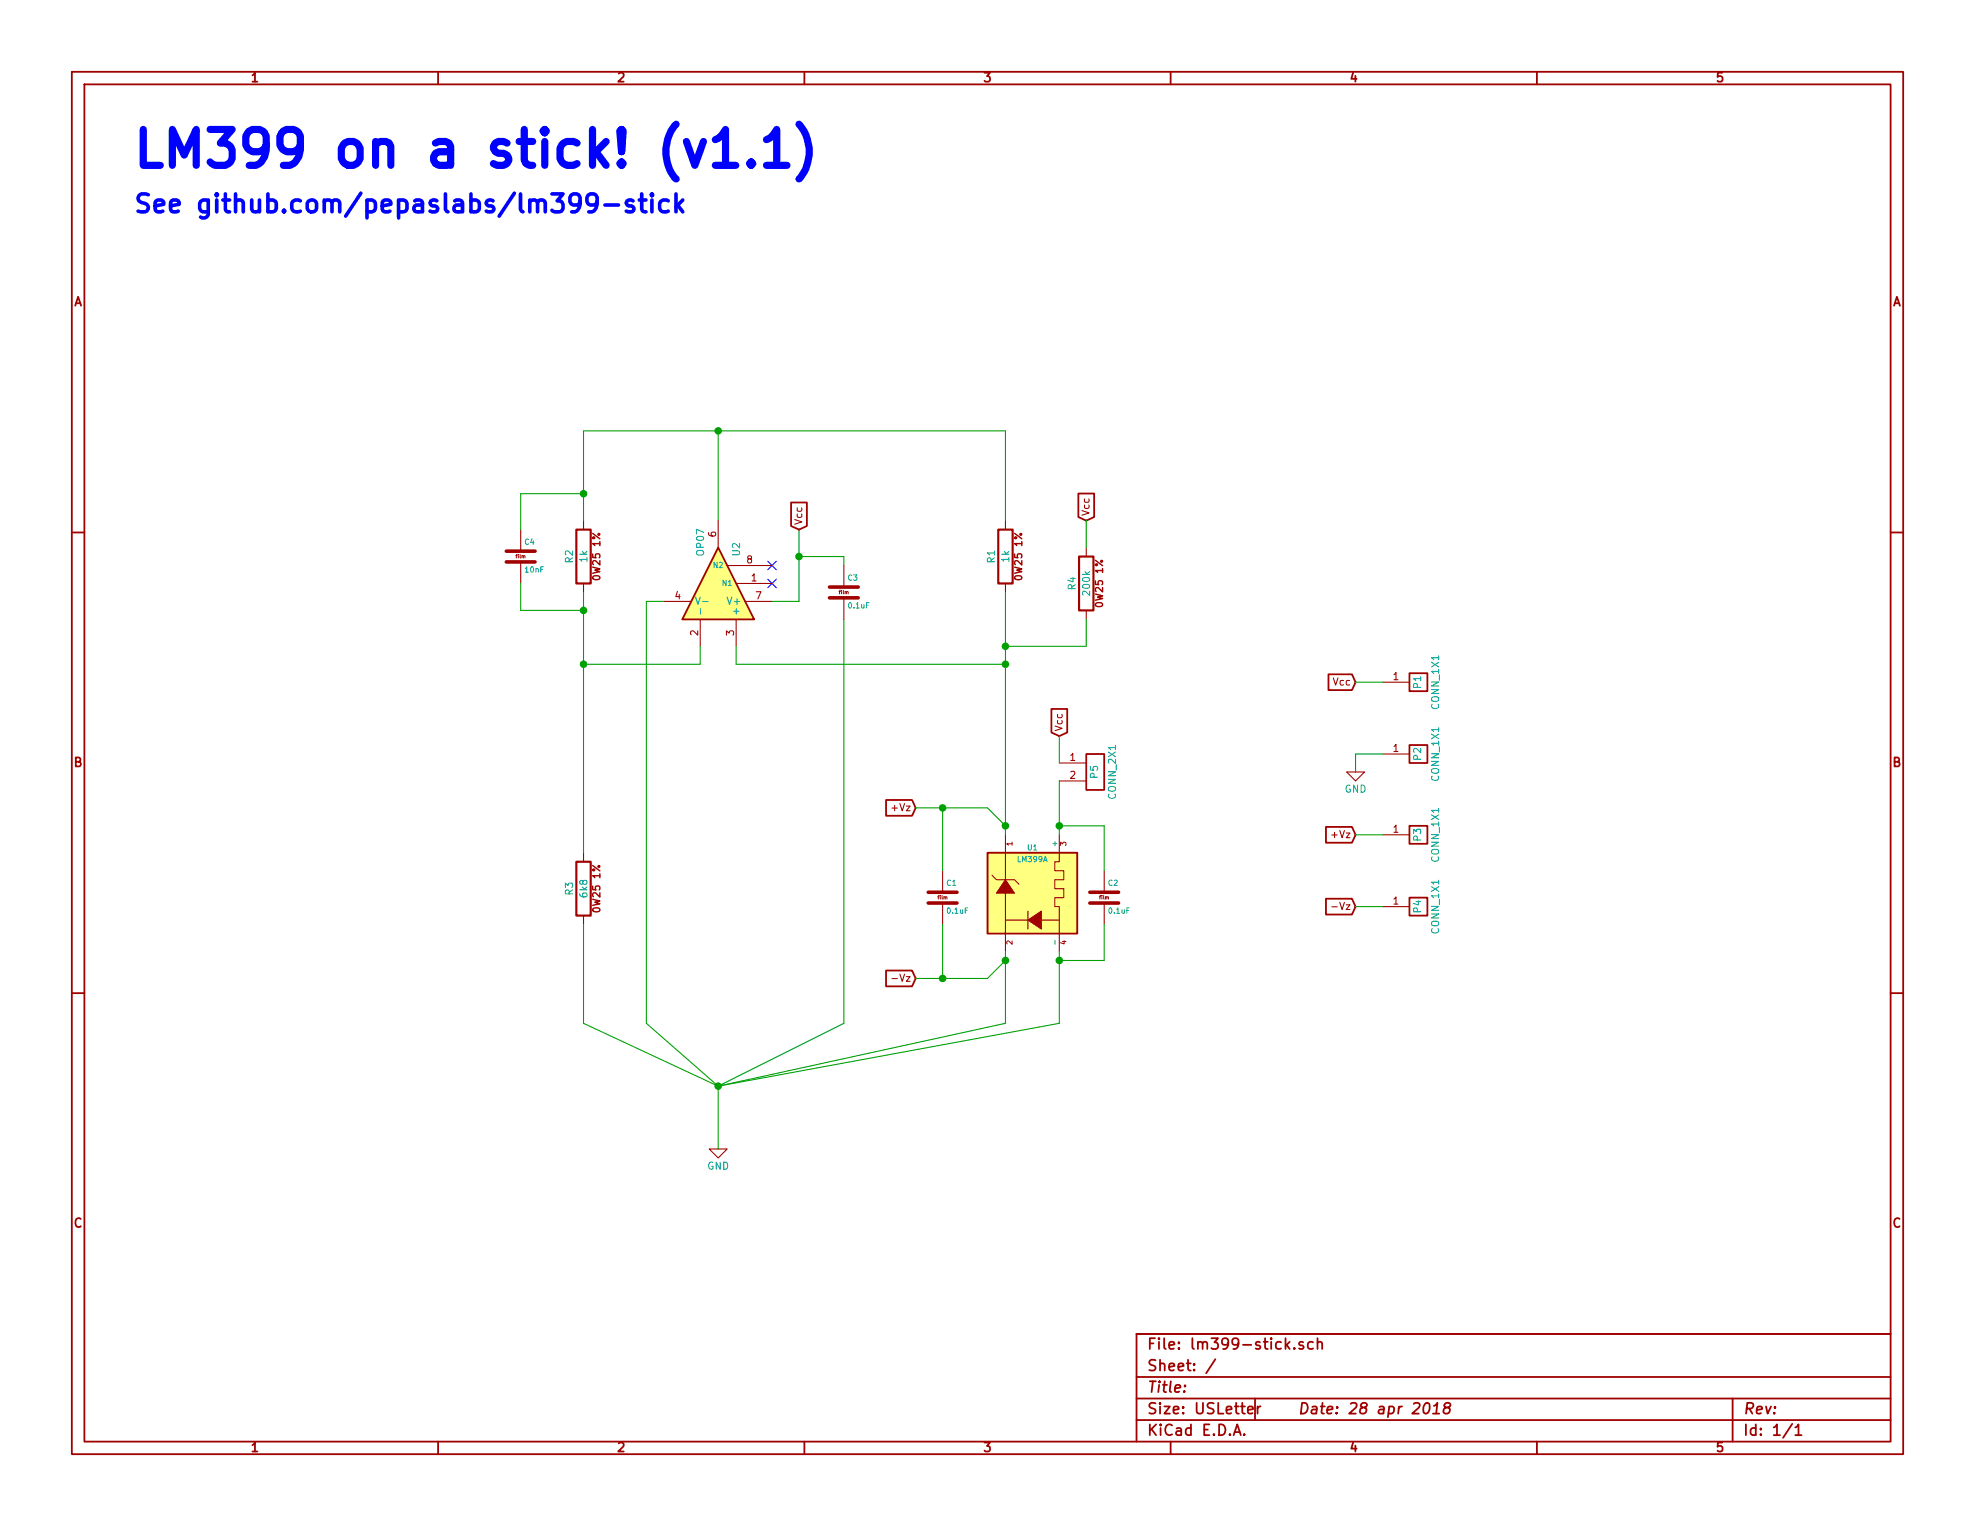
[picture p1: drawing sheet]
EESchema Schematic File Version 2
LIBS:PL_analog_ICs
LIBS:PL_capacitors
LIBS:PL_comms
LIBS:PL_connectors
LIBS:PL_diodes
LIBS:PL_displays
LIBS:PL_inductors
LIBS:PL_LEDs
LIBS:PL_microcontrollers
LIBS:PL_mounting_holes
LIBS:PL_opamps
LIBS:PL_opto
LIBS:PL_power
LIBS:PL_references
LIBS:PL_regulators
LIBS:PL_relays
LIBS:PL_resistors
LIBS:PL_switchers
LIBS:PL_switches
LIBS:PL_transistors
LIBS:power
LIBS:device
LIBS:transistors
LIBS:conn
LIBS:linear
LIBS:regul
LIBS:74xx
LIBS:cmos4000
LIBS:adc-dac
LIBS:memory
LIBS:xilinx
LIBS:special
LIBS:microcontrollers
LIBS:dsp
LIBS:microchip
LIBS:analog_switches
LIBS:motorola
LIBS:texas
LIBS:intel
LIBS:audio
LIBS:interface
LIBS:digital-audio
LIBS:philips
LIBS:display
LIBS:cypress
LIBS:siliconi
LIBS:opto
LIBS:atmel
LIBS:contrib
LIBS:valves
EELAYER 27 0
EELAYER END
$Descr USLetter 11000 8500
encoding utf-8
Sheet 1 1
Title ""
Date "28 apr 2018"
Rev ""
Comp ""
Comment1 ""
Comment2 ""
Comment3 ""
Comment4 ""
$EndDescr
$Comp
L LM399A U1
U 1 1
P 5750 4950
F 0 "U1" H 5750 5175 30  0000 C CNN
F 1 "LM399A" H 5750 5110 30  0000 C CNN
F 2 "~" H 5700 4750 60  0000 C CNN
F 3 "~" H 5700 4750 60  0000 C CNN
	1    5750 4950
	-1   0    0    -1  
$EndComp
$Comp
L R_0W25_1PCT R2
U 1 1
P 3250 3100
F 0 "R2" V 3330 3100 40  0000 C CNN
F 1 "1k" V 3250 3100 40  0000 C CNN
F 2 "" V 3180 3100 30  0000 C CNN
F 3 "" H 3250 3100 30  0000 C CNN
	1    3250 3100
	-1   0    0    -1  
$EndComp
Wire Wire Line
	4450 3350 4300 3350
Wire Wire Line
	4450 2950 4450 3350
NoConn ~ 4300 3250
NoConn ~ 4300 3150
Wire Wire Line
	3700 3350 3600 3350
$Comp
L R_0W25_1PCT R3
U 1 1
P 3250 4950
F 0 "R3" V 3330 4950 40  0000 C CNN
F 1 "6k8" V 3250 4950 40  0000 C CNN
F 2 "" V 3180 4950 30  0000 C CNN
F 3 "" H 3250 4950 30  0000 C CNN
	1    3250 4950
	-1   0    0    -1  
$EndComp
Wire Wire Line
	4000 2900 4000 2400
Wire Wire Line
	3250 2400 5600 2400
Wire Wire Line
	3250 2400 3250 2900
Wire Wire Line
	3250 3300 3250 4750
Connection ~ 4000 2400
Wire Wire Line
	5900 4350 5900 4650
Wire Wire Line
	5900 5300 5900 5700
Wire Wire Line
	2900 2750 3250 2750
Connection ~ 3250 2750
Wire Wire Line
	2900 3400 3250 3400
Connection ~ 3250 3400
$Comp
L R_0W25_1PCT R1
U 1 1
P 5600 3100
F 0 "R1" V 5680 3100 40  0000 C CNN
F 1 "1k" V 5600 3100 40  0000 C CNN
F 2 "" V 5530 3100 30  0000 C CNN
F 3 "" H 5600 3100 30  0000 C CNN
	1    5600 3100
	-1   0    0    -1  
$EndComp
Wire Wire Line
	5600 2400 5600 2900
Wire Wire Line
	5600 3300 5600 4650
Wire Wire Line
	5600 5300 5600 5700
Wire Wire Line
	3250 5150 3250 5700
$Comp
L GND #PWR01
U 1 1
P 4000 6400
F 0 "#PWR01" H 4000 6200 50  0001 C CNN
F 1 "GND" H 4000 6300 40  0000 C CNN
F 2 "" H 4000 6400 50  0000 C CNN
F 3 "" H 4000 6400 50  0000 C CNN
	1    4000 6400
	-1   0    0    -1  
$EndComp
Text GLabel 4450 2950 1    40   Input ~ 0
Vcc
$Comp
L OP07 U2
U 1 1
P 4000 3250
F 0 "U2" H 4150 3350 40  0000 L CNN
F 1 "OP07" H 4150 3150 40  0000 L CNN
F 2 "~" H 4000 3250 50  0000 C CNN
F 3 "~" H 4000 3250 50  0000 C CNN
	1    4000 3250
	0    1    -1   0   
$EndComp
Wire Wire Line
	3900 3600 3900 3700
Wire Wire Line
	3900 3700 3250 3700
Connection ~ 3250 3700
Wire Wire Line
	4100 3600 4100 3700
Wire Wire Line
	4100 3700 5600 3700
Connection ~ 5600 3700
Text GLabel 5900 4100 1    40   Input ~ 0
Vcc
Wire Wire Line
	4450 3100 4700 3100
Wire Wire Line
	4700 3100 4700 3150
Connection ~ 4450 3100
Wire Wire Line
	4700 3450 4700 5700
Wire Wire Line
	5600 5700 4000 6050
Wire Wire Line
	4000 6050 3250 5700
Wire Wire Line
	4000 6050 5900 5700
Wire Wire Line
	4000 6050 4000 6400
Connection ~ 4000 6050
Wire Wire Line
	3600 3350 3600 5700
Text GLabel 5100 4500 0    40   Input ~ 0
+Vz
Text GLabel 5100 5450 0    40   Input ~ 0
-Vz
Connection ~ 5600 4600
Wire Wire Line
	3600 5700 4000 6050
Wire Wire Line
	4000 6050 4700 5700
$Comp
L C_FILM C1
U 1 1
P 5250 5000
F 0 "C1" H 5270 5060 30  0000 L BNN
F 1 "0.1uF" H 5270 4940 30  0000 L TNN
F 2 "" H 5288 4850 30  0000 C CNN
F 3 "" H 5250 5000 60  0000 C CNN
	1    5250 5000
	1    0    0    -1  
$EndComp
$Comp
L C_FILM C4
U 1 1
P 2900 3100
F 0 "C4" H 2920 3160 30  0000 L BNN
F 1 "10nF" H 2920 3040 30  0000 L TNN
F 2 "" H 2938 2950 30  0000 C CNN
F 3 "" H 2900 3100 60  0000 C CNN
	1    2900 3100
	1    0    0    -1  
$EndComp
Wire Wire Line
	5500 4500 5600 4600
Wire Wire Line
	5100 4500 5500 4500
Wire Wire Line
	5500 5450 5600 5350
Wire Wire Line
	5100 5450 5500 5450
Connection ~ 5600 5350
Wire Wire Line
	5250 4850 5250 4500
Connection ~ 5250 4500
Wire Wire Line
	5250 5150 5250 5450
Connection ~ 5250 5450
Wire Wire Line
	2900 2950 2900 2750
Wire Wire Line
	2900 3250 2900 3400
$Comp
L C_FILM C3
U 1 1
P 4700 3300
F 0 "C3" H 4720 3360 30  0000 L BNN
F 1 "0.1uF" H 4720 3240 30  0000 L TNN
F 2 "" H 4738 3150 30  0000 C CNN
F 3 "" H 4700 3300 60  0000 C CNN
	1    4700 3300
	1    0    0    -1  
$EndComp
$Comp
L C_FILM C2
U 1 1
P 6150 5000
F 0 "C2" H 6170 5060 30  0000 L BNN
F 1 "0.1uF" H 6170 4940 30  0000 L TNN
F 2 "" H 6188 4850 30  0000 C CNN
F 3 "" H 6150 5000 60  0000 C CNN
	1    6150 5000
	1    0    0    -1  
$EndComp
Wire Wire Line
	5900 4600 6150 4600
Wire Wire Line
	6150 4600 6150 4850
Connection ~ 5900 4600
Wire Wire Line
	6150 5150 6150 5350
Wire Wire Line
	6150 5350 5900 5350
Connection ~ 5900 5350
$Comp
L CONN_1X1 P1
U 1 1
P 7900 3800
F 0 "P1" V 7900 3800 40  0000 C CNN
F 1 "CONN_1X1" V 8000 3800 40  0000 C CNN
F 2 "~" H 7950 3750 60  0000 C CNN
F 3 "~" H 7950 3750 60  0000 C CNN
	1    7900 3800
	1    0    0    -1  
$EndComp
$Comp
L CONN_1X1 P2
U 1 1
P 7900 4200
F 0 "P2" V 7900 4200 40  0000 C CNN
F 1 "CONN_1X1" V 8000 4200 40  0000 C CNN
F 2 "~" H 7950 4150 60  0000 C CNN
F 3 "~" H 7950 4150 60  0000 C CNN
	1    7900 4200
	1    0    0    -1  
$EndComp
$Comp
L CONN_1X1 P3
U 1 1
P 7900 4650
F 0 "P3" V 7900 4650 40  0000 C CNN
F 1 "CONN_1X1" V 8000 4650 40  0000 C CNN
F 2 "~" H 7950 4600 60  0000 C CNN
F 3 "~" H 7950 4600 60  0000 C CNN
	1    7900 4650
	1    0    0    -1  
$EndComp
$Comp
L CONN_1X1 P4
U 1 1
P 7900 5050
F 0 "P4" V 7900 5050 40  0000 C CNN
F 1 "CONN_1X1" V 8000 5050 40  0000 C CNN
F 2 "~" H 7950 5000 60  0000 C CNN
F 3 "~" H 7950 5000 60  0000 C CNN
	1    7900 5050
	1    0    0    -1  
$EndComp
Text GLabel 7550 3800 0    40   Input ~ 0
Vcc
$Comp
L GND #PWR02
U 1 1
P 7550 4300
F 0 "#PWR02" H 7550 4100 50  0001 C CNN
F 1 "GND" H 7550 4200 40  0000 C CNN
F 2 "" H 7550 4300 50  0000 C CNN
F 3 "" H 7550 4300 50  0000 C CNN
	1    7550 4300
	-1   0    0    -1  
$EndComp
Text GLabel 7550 4650 0    40   Input ~ 0
+Vz
Text GLabel 7550 5050 0    40   Input ~ 0
-Vz
Wire Wire Line
	7700 3800 7550 3800
Wire Wire Line
	7700 4200 7550 4200
Wire Wire Line
	7550 4200 7550 4300
Wire Wire Line
	7700 4650 7550 4650
Wire Wire Line
	7700 5050 7550 5050
$Comp
L R_0W25_1PCT R4
U 1 1
P 6050 3250
F 0 "R4" V 6130 3250 40  0000 C CNN
F 1 "200k" V 6050 3250 40  0000 C CNN
F 2 "" V 5980 3250 30  0000 C CNN
F 3 "" H 6050 3250 30  0000 C CNN
	1    6050 3250
	-1   0    0    -1  
$EndComp
Wire Wire Line
	5600 3600 6050 3600
Wire Wire Line
	6050 3600 6050 3450
Connection ~ 5600 3600
Text GLabel 6050 2900 1    40   Input ~ 0
Vcc
Wire Wire Line
	6050 3050 6050 2900
$Comp
L CONN_2X1 P5
U 1 1
P 6100 4300
F 0 "P5" V 6100 4300 40  0000 C CNN
F 1 "CONN_2X1" V 6200 4300 40  0000 C CNN
F 2 "~" H 6150 4300 60  0000 C CNN
F 3 "~" H 6150 4300 60  0000 C CNN
	1    6100 4300
	1    0    0    -1  
$EndComp
Wire Wire Line
	5900 4250 5900 4100
Text Notes 750  950  0    200  ~ 40
LM399 on a stick! (v1.1)
Text Notes 750  1200 0    100  ~ 20
See github.com/pepaslabs/lm399-stick
$EndSCHEMATC
